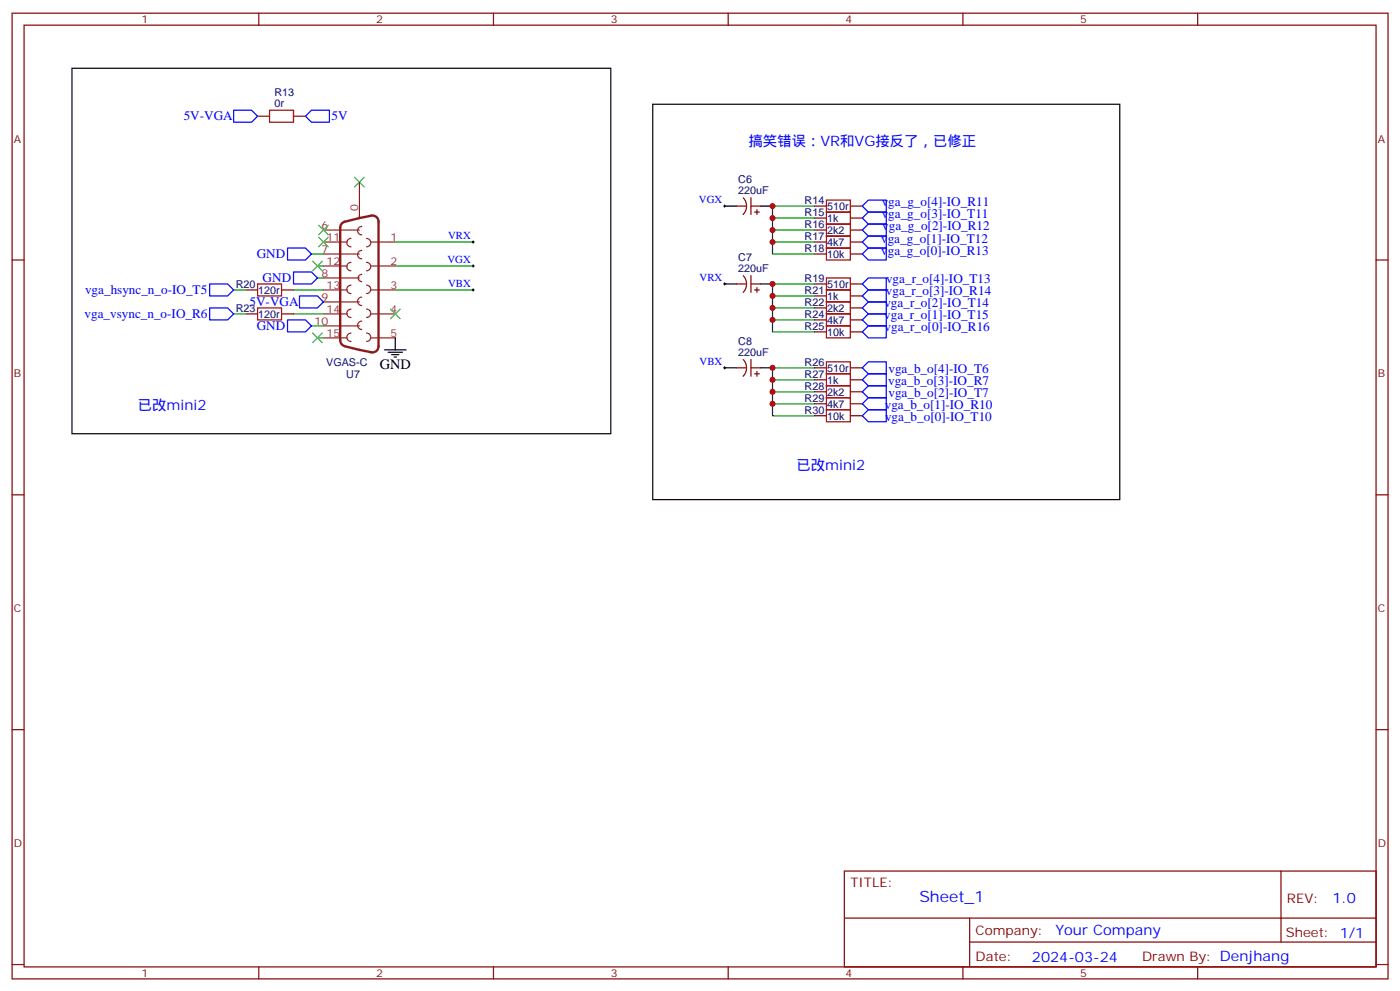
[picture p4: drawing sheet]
<svg xmlns="http://www.w3.org/2000/svg" width="412mm" height="292mm" viewBox="0 0 412 292" stroke-linecap="round" stroke-linejoin="round" font-family="sans-serif">
<g fill="none" stroke="#870000" stroke-width=".35">
<path d="M3.6 3.9h405.3v284.3h-405.3zM7.1 7.4h398.3v277.3h-398.3zM76.2 3.9v3.5M145.4 3.9v3.5M214.5 3.9v3.5M283.7 3.9v3.5M352.8 3.9v3.5M75.9 34.2h3.5M86.5 34.2h3.5M219 58.2a3.5 3.5 0 0 1-.1 5M221.2 58.2v4.9M3.6 76.6h3.5"/>
<path d="M217 60.7h2.8M221.2 60.7h2.8M222.3 62.4h1.4M223 61.7v1.4M239.9 60.7h3.6M239.9 64.2h3.6M239.9 67.7h3.6M239.9 71.3h3.6M239.9 74.8h3.6M250.5 60.7h3.5M250.5 64.2h3.5M250.5 67.7h3.5"/>
<path d="M250.5 71.3h3.5M250.5 74.8h3.5M405.4 76.6h3.5M72.4 85.4h3.5M72.4 92.4h3.5M82.9 85.4h3.6M82.9 92.4h3.6M217 83.6h2.8M219 81.2a3.5 3.5 0 0 1-.1 4.9M221.2 83.6h2.8M221.2 81.1v5M222.3 85.4h1.4"/>
<path d="M223 84.7v1.4M239.9 97.7h3.6M239.9 94.2h3.6M239.9 90.7h3.6M239.9 87.1h3.6M239.9 83.6h3.6M250.5 97.7h3.5M250.5 94.2h3.5M250.5 90.7h3.5M250.5 87.1h3.5M250.5 83.6h3.5M217 108.3h2.8"/>
<path d="M219 105.9a3.5 3.5 0 0 1-.1 4.9M221.2 108.3h2.8M221.2 105.8v5M222.3 110.1h1.4M223 109.4v1.4M239.9 118.9h3.6M239.9 115.4h3.6M239.9 111.8h3.6M239.9 108.3h3.6M250.5 118.9h3.5M250.5 115.4h3.5M250.5 111.8h3.5"/>
<path d="M250.5 108.3h3.5M239.9 122.4h3.6M250.5 122.4h3.5M3.6 145.7h3.5M405.4 145.7h3.5M3.6 214.8h3.5M405.4 214.8h3.5M248.7 256.5h156.7v28.2h-156.7zM377.4 256.5v20.9M248.8 270.3h156.4M285.7 277.4h119.5M285.7 270.3v14.1"/>
<path d="M3.6 284h3.5M76.2 284.7v3.5M145.4 284.7v3.5M214.5 284.7v3.5M283.7 284.7v3.5M352.8 284.7v3.5M405.4 284h3.5"/>
</g>
<path d="M104.5 52.2l2.8 2.8M107.3 52.2l-2.8 2.8M92.1 76.9l2.8 2.8M93.9 69.8l2.8 2.9M93.9 66.3l2.8 2.8M94.9 76.9l-2.8 2.8M96.7 69.8l-2.8 2.9M96.7 66.3l-2.8 2.8M92.1 98.1l2.8 2.8M94.9 98.1l-2.8 2.8M115 91l2.9 2.8M117.9 91l-2.9 2.8" fill="none" stroke="#3c3" stroke-width=".35"/>
<g fill="none" stroke="#8c2424" stroke-width=".35">
<path d="M105.9 53.6v10.6M95.3 71.3h7M95.3 78.3h7M95.3 67.7h10.6M95.3 74.8h10.6M103.4 70.2a1.23 1.23 0 0 0-1.2 1.2 1.23 1.23 0 0 0 1.2 1.3M103.4 77.3a1.23 1.23 0 0 0-1.2 1.2 1.23 1.23 0 0 0 1.2 1.2M106.6 66.7a1.23 1.23 0 0 0-1.3 1.2 1.23 1.23 0 0 0 1.3 1.2M106.6 73.7a1.23 1.23 0 0 0-1.3 1.3 1.23 1.23 0 0 0 1.3 1.2M108 70.2a1.23 1.23 0 0 1 1.2 1.2 1.23 1.23 0 0 1-1.2 1.3M108 77.3a1.23 1.23 0 0 1 1.2 1.2 1.23 1.23 0 0 1-1.2 1.2M109.4 71.3h7.1"/>
<path d="M109.4 78.3h7.1M95.3 99.5h7M95.3 92.4h7M95.3 85.4h7M95.3 96h10.6M95.3 88.9h10.6M95.3 81.8h10.6M103.4 98.1a1.23 1.23 0 0 0-1.2 1.2 1.23 1.23 0 0 0 1.2 1.2M103.4 91a1.23 1.23 0 0 0-1.2 1.3 1.23 1.23 0 0 0 1.2 1.2M103.4 84a1.23 1.23 0 0 0-1.2 1.2 1.23 1.23 0 0 0 1.2 1.2M106.6 94.5a1.23 1.23 0 0 0-1.3 1.3 1.23 1.23 0 0 0 1.3 1.2M106.6 80.8a1.06 1.06 0 0 0-1.1 1 1.06 1.06 0 0 0 1.1 1.1"/>
<path d="M106.6 87.5a1.23 1.23 0 0 0-1.3 1.2 1.23 1.23 0 0 0 1.3 1.3M108 98.1a1.23 1.23 0 0 1 1.2 1.2 1.23 1.23 0 0 1-1.2 1.2M108 91a1.23 1.23 0 0 1 1.2 1.3 1.23 1.23 0 0 1-1.2 1.2M108 84a1.23 1.23 0 0 1 1.2 1.2 1.23 1.23 0 0 1-1.2 1.2M109.4 99.5h7.1M109.4 92.4h7.1M109.4 85.4h7.1"/>
</g>
<path d="M100.8 65.7l.8-.4 7.8-1.8a1.77 1.77 0 0 1 2.1 1.8v36.7a1.77 1.77 0 0 1-2.1 1.7l-7.8-1.7a1.8 1.8 0 0 1-1.4-1.8v-33.2z" fill="none" stroke="#8c2424" stroke-width=".71"/>
<g fill="none" stroke="#000" stroke-width=".35">
<path d="M21.2 20.1h158.8v107.6h-158.8zM192.3 30.7h137.6v116.4h-137.6zM213.5 60.7h3.5M224 60.7h3.6M116.5 99.5v3.5M213.5 83.6h3.5M224 83.6h3.6M113.3 103h6.3M114.3 103.7h4.3M115.4 104.4h2.1M116.1 105.1h.7M213.5 108.3h3.5"/>
<path d="M224 108.3h3.6"/>
</g>
<g fill="none" stroke="#008700" stroke-width=".35">
<path d="M91.8 74.8h3.5M93.5 78.3h1.8M116.5 71.3h22.9M116.5 78.3h22.9M227.6 64.2h12.3M227.6 67.7h12.3M227.6 71.3h12.3M239.9 60.7h-12.3v14.1h12.3M68.8 85.4h3.6M68.8 92.4h3.6M86.5 92.4h8.8M86.5 85.4h8.8"/>
<path d="M91.8 96h3.5M93.5 99.5h1.8M93.5 81.8h1.8M116.5 85.4h22.9M227.6 94.2h12.3M227.6 90.7h12.3M227.6 87.1h12.3M239.9 83.6h-12.3v14.1h12.3M227.6 118.9h12.3M227.6 115.4h12.3M227.6 111.8h12.3M239.9 108.3h-12.3v14.1h12.3"/>
</g>
<g fill="none" stroke="#00f" stroke-width=".35">
<path d="M68.8 32.5h5.3l1.8 1.7-1.8 1.8h-5.3zM91.8 32.5h5.2v3.5h-5.2l-1.8-1.8zM255.8 58.9h5.3v3.5h-5.3l-1.8-1.7zM84.7 73h5.3l1.8 1.8-1.8 1.8h-5.3zM255.8 73h5.3v3.6h-5.3l-1.8-1.8zM255.8 69.5h5.3v3.5h-5.3l-1.8-1.7zM255.8 66h5.3v3.5h-5.3l-1.8-1.8zM255.8 62.4h5.3v3.6h-5.3l-1.8-1.8zM61.8 90.7h5.3l1.7 1.7-1.7 1.8h-5.3zM61.8 83.6h5.3l1.7 1.8-1.7 1.7h-5.3zM84.7 94.2h5.3l1.8 1.8-1.8 1.7h-5.3zM86.5 80.1h5.3l1.7 1.7-1.7 1.8h-5.3z"/>
<path d="M88.2 87.1h5.3l1.8 1.8-1.8 1.8h-5.3zM255.8 88.9h5.3v3.5h-5.3l-1.8-1.7zM255.8 92.4h5.3v3.6h-5.3l-1.8-1.8zM255.8 96h5.3v3.5h-5.3l-1.8-1.8zM255.8 85.4h5.3v3.5h-5.3l-1.8-1.8zM255.8 81.8h5.3v3.6h-5.3l-1.8-1.8zM254 111.8l1.8-1.7h5.3v3.5h-5.3zM255.8 117.1h5.3v3.5h-5.3l-1.8-1.7zM255.8 113.6h5.3v3.5h-5.3l-1.8-1.7zM255.8 106.5h5.3v3.6h-5.3l-1.8-1.8zM255.8 120.6h5.3v3.6h-5.3l-1.8-1.8z"/>
</g>
<path d="M139 71.3h.7M139 78.3h.7M139.4 70.9v.7M139.4 78v.7M213.1 60.7h.7M213.5 60.3v.7M139 85.4h.7M139.4 85v.7M213.1 83.6h.7M213.5 83.3v.7M213.1 108.3h.7M213.5 107.9v.8" fill="none" stroke="#000" stroke-width=".29"/>
<g fill="none" stroke="#a10000" stroke-width=".35">
<path d="M79.4 32.5h7.1v3.5h-7.1zM243.5 58.9h7v3.5h-7zM243.5 62.4h7v3.6h-7zM243.5 66h7v3.5h-7zM243.5 69.5h7v3.5h-7zM243.5 73h7v3.6h-7zM75.9 83.6h7v3.5h-7zM75.9 90.7h7v3.5h-7zM243.5 96h7v3.5h-7zM243.5 92.4h7v3.6h-7zM243.5 88.9h7v3.5h-7zM243.5 85.4h7v3.5h-7z"/>
<path d="M243.5 81.8h7v3.6h-7zM243.5 117.1h7v3.5h-7zM243.5 113.6h7v3.5h-7zM243.5 110.1h7v3.5h-7zM243.5 106.5h7v3.6h-7zM243.5 120.6h7v3.6h-7z"/>
</g>
<g fill="#c00">
<circle cx="227.6" cy="64.2" r=".88"/>
<circle cx="227.6" cy="67.7" r=".88"/>
<circle cx="227.6" cy="71.3" r=".88"/>
<circle cx="227.6" cy="94.2" r=".88"/>
<circle cx="227.6" cy="90.7" r=".88"/>
<circle cx="227.6" cy="87.1" r=".88"/>
<circle cx="227.6" cy="60.7" r=".88"/>
<circle cx="227.6" cy="83.6" r=".88"/>
<circle cx="227.6" cy="111.8" r=".88"/>
<circle cx="227.6" cy="115.4" r=".88"/>
<circle cx="227.6" cy="118.9" r=".88"/>
<circle cx="227.6" cy="108.3" r=".88"/>
</g>
<text font-size="4.6" fill="#00f" x="270.8" y="265.5">Sheet_1</text>
<g font-size="4.2" fill="#00f">
<text x="220.5" y="43">搞笑错误：VR和VG接反了，已修正</text>
<text x="40.6" y="120.6">已改mini2</text>
<text x="234.6" y="138.3">已改mini2</text>
<text x="392.5" y="265.7">1.0</text>
<text x="310.9" y="275.3">Your Company</text>
<text x="304" y="283.1">2024-03-24</text>
</g>
<text font-size="4.2" x="111.9" y="108.7">GND</text>
<g font-size="3.9" fill="#00f">
<text x="54.1" y="35.5">5V-VGA</text>
<text x="97.7" y="35.4">5V</text>
<text x="259.8" y="64.1">vga_g_o[3]-IO_T11</text>
<text x="259.8" y="60.6">vga_g_o[4]-IO_R11</text>
<text x="259.6" y="71.6">vga_g_o[1]-IO_T12</text>
<text x="259.9" y="67.7">vga_g_o[2]-IO_R12</text>
<text x="75.6" y="76">GND</text>
<text x="259.6" y="75.1">vga_g_o[0]-IO_R13</text>
<text x="77.4" y="83.1">GND</text>
<text x="261" y="83.4">vga_r_o[4]-IO_T13</text>
<text x="25.1" y="86.6">vga_hsync_n_o-IO_T5</text>
<text x="261" y="86.9">vga_r_o[3]-IO_R14</text>
<text x="24.9" y="93.7">vga_vsync_n_o-IO_R6</text>
<text x="73.5" y="90.2">5V-VGA</text>
<text x="260.5" y="94">vga_r_o[1]-IO_T15</text>
<text x="260.5" y="90.5">vga_r_o[2]-IO_T14</text>
<text x="75.6" y="97.2">GND</text>
<text x="260.6" y="97.6">vga_r_o[0]-IO_R16</text>
<text x="261.6" y="113.4">vga_b_o[3]-IO_R7</text>
<text x="261.7" y="109.9">vga_b_o[4]-IO_T6</text>
<text x="261.7" y="116.9">vga_b_o[2]-IO_T7</text>
<text x="260.6" y="120.4">vga_b_o[1]-IO_R10</text>
<text x="260.7" y="124">vga_b_o[0]-IO_T10</text>
</g>
<g font-size="3.9" fill="#800">
<text x="250.5" y="261.1">TITLE:</text>
<text x="379.1" y="265.7">REV:</text>
<text x="287.4" y="275.3">Company:</text>
<text x="378.8" y="275.9">Sheet: 1/1</text>
<text x="287.4" y="282.9">Date:</text>
<text x="336.5" y="283">Drawn By: Denjhang</text>
</g>
<g font-size="3.2" fill="#800">
<text x="41.7" y="6.9">1</text>
<text x="110.8" y="6.9">2</text>
<text x="180" y="6.9">3</text>
<text x="249.1" y="6.9">4</text>
<text x="318.2" y="6.9">5</text>
<text x="4.1" y="42">A</text>
<text x="405.9" y="42">A</text>
<text x="4.1" y="111.1">B</text>
<text x="405.9" y="111.1">B</text>
<text x="4.1" y="180.3">C</text>
<text x="405.9" y="180.3">C</text>
<text x="4.1" y="249.4">D</text>
<text x="405.9" y="249.4">D</text>
<text x="41.7" y="287.7">1</text>
<text x="110.8" y="287.7">2</text>
<text x="180" y="287.7">3</text>
<text x="249.1" y="287.7">4</text>
<text x="318.2" y="287.7">5</text>
</g>
<g font-size="3.2" fill="#000080">
<text x="80.8" y="28.2">R13</text>
<text x="80.8" y="31.4">0r</text>
<text x="217.5" y="57.1">220uF</text>
<text x="217.5" y="54">C6</text>
<text x="237" y="60.1">R14</text>
<text x="237" y="63.6">R15</text>
<text x="243.6" y="61.8">510r</text>
<text x="243.6" y="65.3">1k</text>
<text x="237" y="67.1">R16</text>
<text x="237" y="70.6">R17</text>
<text x="243.6" y="68.9">2k2</text>
<text x="217.5" y="77">C7</text>
<text x="237" y="74.2">R18</text>
<text x="243.6" y="72.4">4k7</text>
<text x="243.6" y="75.9">10k</text>
<text x="217.5" y="80.1">220uF</text>
<text x="237" y="83">R19</text>
<text x="69.5" y="84.8">R20</text>
<text x="76.1" y="86.5">120r</text>
<text x="237" y="86.5">R21</text>
<text x="243.6" y="88.3">1k</text>
<text x="243.6" y="84.8">510r</text>
<text x="69.5" y="91.8">R23</text>
<text x="76.1" y="93.6">120r</text>
<text x="237" y="93.6">R24</text>
<text x="237" y="90">R22</text>
<text x="243.6" y="95.3">4k7</text>
<text x="243.6" y="91.8">2k2</text>
<text x="217.5" y="101.7">C8</text>
<text x="237" y="97.1">R25</text>
<text x="243.6" y="98.9">10k</text>
<text x="96.1" y="107.7">VGAS-C</text>
<text x="217.5" y="104.8">220uF</text>
<text x="237" y="107.7">R26</text>
<text x="102" y="111.2">U7</text>
<text x="237" y="111.2">R27</text>
<text x="243.6" y="113">1k</text>
<text x="243.6" y="109.4">510r</text>
<text x="237" y="118.3">R29</text>
<text x="237" y="114.7">R28</text>
<text x="243.6" y="116.5">2k2</text>
<text x="237" y="121.8">R30</text>
<text x="243.6" y="123.6">10k</text>
<text x="243.6" y="120">4k7</text>
</g>
<g font-size="3.2" fill="#00f">
<text x="205.9" y="59.8">VGX</text>
<text x="132" y="70.4">VRX</text>
<text x="131.8" y="77.4">VGX</text>
<text x="206.1" y="82.7">VRX</text>
<text x="132" y="84.5">VBX</text>
<text x="206.1" y="107.4">VBX</text>
</g>
<g font-size="3.2" fill="#8d2323">
<text x="105.5" y="62.1" transform="rotate(-90 105.5 62.1)">0</text>
<text x="94.7" y="67.4">6</text>
<text x="96.2" y="70.9">11</text>
<text x="115" y="70.9">1</text>
<text x="94.7" y="74.4">7</text>
<text x="96.2" y="78">12</text>
<text x="115" y="78">2</text>
<text x="94.7" y="81.5">8</text>
<text x="94.7" y="88.5">9</text>
<text x="96.2" y="85">13</text>
<text x="115" y="85">3</text>
<text x="92.7" y="95.6">10</text>
<text x="96.2" y="92.1">14</text>
<text x="115" y="92.1">4</text>
<text x="96.2" y="99.1">15</text>
<text x="115" y="99.1">5</text>
</g>
</svg>
